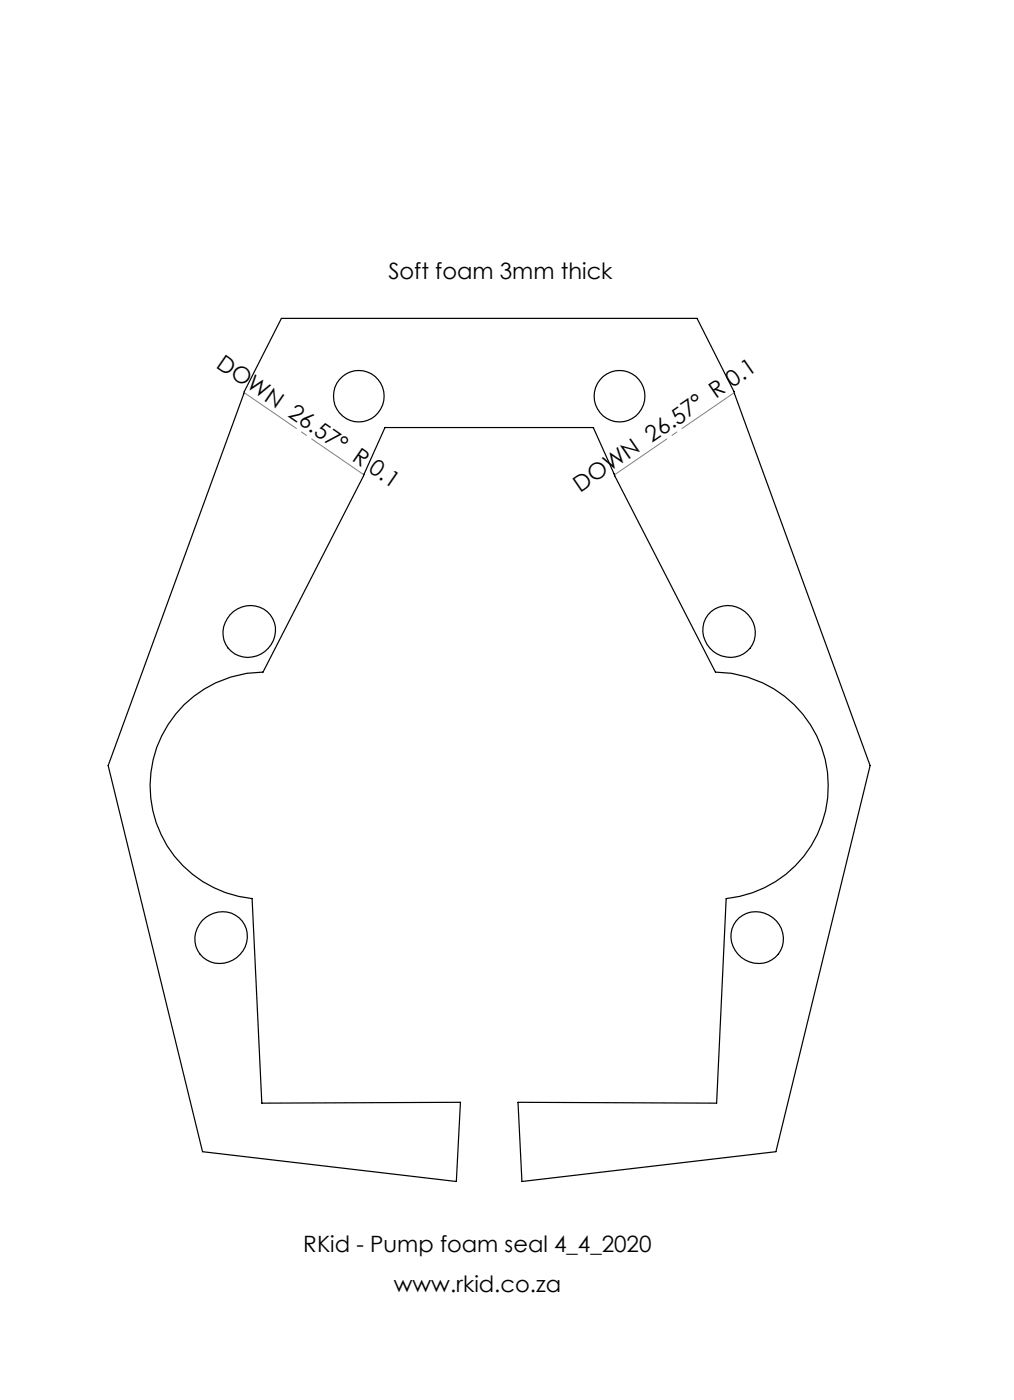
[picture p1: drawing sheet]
<svg xmlns="http://www.w3.org/2000/svg" width="210mm" height="290mm" viewBox="0 0 210 290" stroke-linecap="round" stroke-linejoin="round" font-family="sans-serif">
<path d="M75.4 98.4l-24.8-17.1M152.1 81.3l-24.8 17.1" fill="none" stroke="#808080" stroke-width=".21" stroke-dasharray="15.2 1.3 1.3 1.3" stroke-dashoffset="2.1"/>
<g fill="none" stroke="#000" stroke-width=".25">
<path d="M58.3 66h86.1l7.6 15.1 28.2 77.5-19.5 80-52.6 6.1-.8-16.4 41.1 .2 2-42.4a23.5 23.5 0 0 0 21.1-24.5 23.5 23.5 0 0 0-23.3-22.4l-20.9-40.6-4.4-10h-43.2l-4.4 10-20.8 40.6a23.5 23.5 0 0 0-23.4 22.4 23.5 23.5 0 0 0 21.1 24.5l2 42.4 41.2-.2-.9 16.4-52.6-6.1-19.5-80 28.2-77.5zM47.7 127.3a5.3 5.3 0 0 1 6.3-1.4 5.3 5.3 0 0 1 2.9 5.9 5.5 5.5 0 0 1-4.5 4.3 5.5 5.5 0 0 1-5.7-2.6 5.4 5.4 0 0 1 1-6.2zM147.2 126.7a5.6 5.6 0 0 1 7.4 .3 5.6 5.6 0 0 1 .8 7.2 5.6 5.6 0 0 1-7.7 .7 5.6 5.6 0 0 1-1.1-7.5zM41.8 190.7a5.3 5.3 0 0 1 5.5-1.7 5.3 5.3 0 0 1 3.9 4.3 5.6 5.6 0 0 1-3.3 5.7 5.6 5.6 0 0 1-6.5-1.4 5.4 5.4 0 0 1 .4-6.9zM153.1 190.1a5.6 5.6 0 0 1 7.3 .3 5.6 5.6 0 0 1 .8 7.2 5.6 5.6 0 0 1-7.6 .8 5.6 5.6 0 0 1-1.2-7.6z"/>
<circle cx="74.3" cy="82" r="5.3"/>
<circle cx="128.3" cy="82" r="5.3"/>
</g>
<g font-size="4.7">
<text x="80.4" y="57.7">Soft foam 3mm thick</text>
<text x="44.6" y="76" transform="rotate(34 44.6 76)">DOWN 26.57° R 0.1</text>
<text x="120.1" y="102" transform="rotate(-34 120.1 102)">DOWN 26.57° R 0.1</text>
<text x="62.8" y="259.3">RKid - Pump foam seal 4_4_2020</text>
<text x="81.6" y="267.7">www.rkid.co.za</text>
</g>
</svg>
